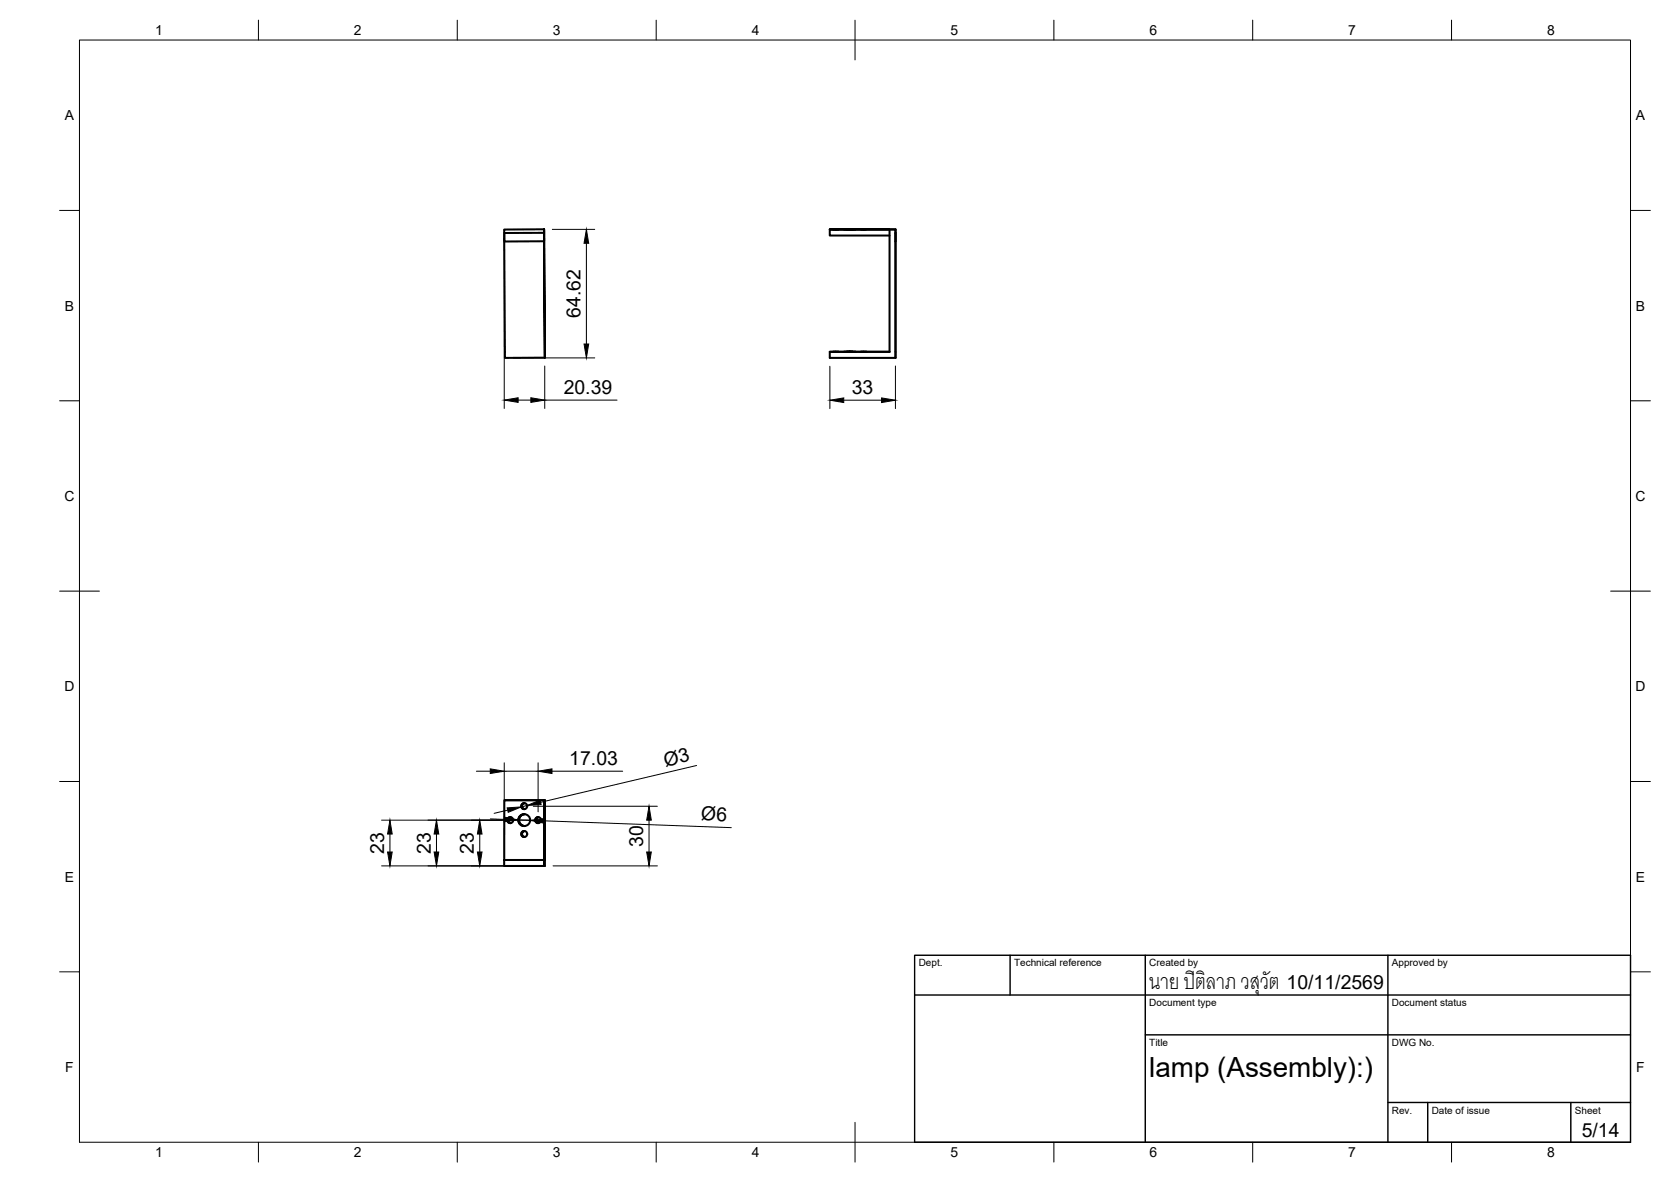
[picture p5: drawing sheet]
<svg xmlns="http://www.w3.org/2000/svg" width="420mm" height="297mm" viewBox="0 0 420 297" stroke-linecap="round" stroke-linejoin="round" font-family="sans-serif">
<!-- layer: Visible -->
<g fill="none" stroke="#000" stroke-width=".51">
<path d="M136.8 57.6v3zM136.8 58.5l-10 .1v2.1l10-.1M136.8 57.6l.2 32.3zM136.8 57.6l-10 .1 .2 32.2h10M208.6 57.6l15.1 .1zM208.6 57.7v1.5h15.1M209.4 57.6l1.5 .1zM212.2 57.6l3 .1zM212.9 57.7h1.5zM212.9 57.6h1.5zM216.4 57.6l1.5 .1zM225.2 57.7v32.2h-16.6v-1.5h15.1"/>
<path d="M225.2 57.6l-1.5 .1M208.6 88.4h15.1v-30.8h1.5v32.3M209.4 88.4h1.5zM212.2 88.4h3zM212.9 88.4h1.5zM216.4 88.4h1.5zM126.8 216.1v1.5h10M126.8 216.1h10M126.8 216.1h10.2M127 201.1h10M128.3 205.3a.75 .75 0 0 0-.7 .8 .75 .75 0 0 0 .7 .7M128.4 206.8a.75 .75 0 0 1-.7-.7 .75 .75 0 0 1 .7-.7 .75 .75 0 0 0-.7 .7 .75 .75 0 0 0 .7 .7"/>
<path d="M131.8 208.8a.75 .75 0 0 0-.7 .8 .75 .75 0 0 0 .7 .7M131.8 201.8a.75 .75 0 0 0-.7 .8 .75 .75 0 0 0 .7 .7M131.8 204.6a1.49 1.49 0 0 0-1.5 1.5 1.49 1.49 0 0 0 1.5 1.5M131.9 201.8a.75 .75 0 0 0-.7 .8 .75 .75 0 0 0 .7 .7M131.9 208.8a.75 .75 0 0 0-.7 .8 .75 .75 0 0 0 .7 .7M131.9 204.6a1.49 1.49 0 0 0-1.4 1.5 1.49 1.49 0 0 0 1.4 1.5M135.3 205.3a.75 .75 0 0 0-.7 .8 .75 .75 0 0 0 .7 .7M135.4 206.8a.75 .75 0 0 1-.7-.7 .75 .75 0 0 1 .7-.7 .75 .75 0 0 0-.7 .7 .75 .75 0 0 0 .7 .7M136.8 201.1v16.5zM136.8 201.1h-10v15M137 201.1v16.5h-.2v-1.5h.2z"/>
<circle cx="128.3" cy="206.1" r=".75"/>
<circle cx="131.8" cy="206.1" r="1.49"/>
<circle cx="131.8" cy="202.6" r=".75"/>
<circle cx="131.8" cy="209.6" r=".75"/>
<circle cx="135.3" cy="206.1" r=".75"/>
</g>
<g fill="#000">
<circle cx="127" cy="201.1" r=".25"/>
<circle cx="136.8" cy="217.6" r=".25"/>
</g>
<!-- layer: BORDER -->
<g fill="none" stroke="#000" stroke-width=".25">
<path d="M20 10.1h390v276.9h-390zM65 5.1v5M115 5.1v5M165 5.1v5M215 5.1v10M265 5.1v5M315 5.1v5M365 5.1v5M15 52.9h5M410 52.9h5M15 100.7h5M410 100.7h5"/>
<path d="M15 148.6h10M405 148.6h10M15 196.4h5M410 196.4h5M15 244.2h5M410 244.2h5M65 287v5M115 287v5M165 287v5M215 282.1v9.9M265 287v5M315 287v5"/>
<path d="M365 287v5"/>
</g>
<!-- layer: TITLEBLOCK -->
<path d="M230 240.1h180v46.9h-180zM230 250h180M254 240.1v9.9M288 240.1v46.9M349 240.1v46.9M288 260.1h122M349 277.1h61M359 277.1v9.9M395 277.1v9.9" fill="none" stroke="#000" stroke-width=".36"/>
<!-- layer: FD_Dimensions -->
<g fill="none" stroke="#000" stroke-width=".25">
<path d="M126.8 59.8v42.8M138.9 57.6h10.6M147.4 61.1v25.4M129.1 89.9h20.4M137 92v10.6M208.7 92v10.7M225.1 92v10.7M130.3 100.5h3.2M137 100.5h18.2M212.2 100.6h9.5M119.8 193.8h3.5M126.8 191.7v23.8"/>
<path d="M126.8 193.8h8.5M135.3 191.7v12.3M138.8 193.8h17.8M175.2 192.4l-39.3 9.2M95.9 217.6h38.8M95.9 206.1h37.3M98 209.6v4.5M109.7 209.6v4.5M120.6 209.6v4.5M123.3 205.8l3.5 .1M127.7 203.6l-3.5 .8M130.3 206l3 .1"/>
<path d="M132.5 202.4l-1.4 .4M134.1 202.6h31.2M136.8 206.3l47.1 1.7M139.1 217.6h26.2M163.2 206.1v8"/>
</g>
<g fill="#000" stroke="#000" stroke-width=".25">
<path d="M147.4 57.6l.6 3.5h-1.1zM126.8 100.5l3.5-.5v1.1zM133.5 100l3.5 .5-3.5 .6zM146.9 86.5h1.1l-.6 3.4zM208.7 100.6l3.5-.6v1.2zM221.7 100l3.4 .6-3.4 .6zM123.3 193.2l3.5 .6-3.5 .6zM135.3 193.8l3.5-.6v1.2zM97.5 214.1h1.1l-.6 3.5zM98 206.1l.6 3.5h-1.1zM109.2 214.1h1.1l-.6 3.5zM109.7 206.1l.6 3.5h-1.1z"/>
<path d="M120 214.1h1.2l-.6 3.5zM120.6 206.1l.6 3.5h-1.2zM126.8 205.3l3.5 .7-3.5 .5zM127.5 203l3.6-.2-3.3 1.3zM132.5 202.4l3.3-1.3 .3 1.1zM133.3 206.1l3.5-.4v1.2zM162.6 214.1h1.2l-.6 3.5zM163.2 202.6l.6 3.5h-1.2z"/>
</g>
<text font-size="7.5" x="289" y="248.5">นาย ปิติลาภ วสุวัต</text>
<text font-size="7" x="289" y="270.6">lamp (Assembly):)</text>
<g font-size="4.9">
<text x="146" y="79.9" transform="rotate(-90 146 79.9)">64.62</text>
<text x="141.7" y="99.1">20.39</text>
<text x="214.2" y="99.1">33</text>
<text x="143.2" y="192.3">17.03</text>
<text x="167.3" y="192.6" transform="rotate(-13 167.3 192.6)">Ø3</text>
<text x="176.2" y="206.2" transform="rotate(2 176.2 206.2)">Ø6</text>
<text x="96.6" y="214.5" transform="rotate(-90 96.6 214.5)">23</text>
<text x="108.3" y="214.5" transform="rotate(-90 108.3 214.5)">23</text>
<text x="119.2" y="214.5" transform="rotate(-90 119.2 214.5)">23</text>
<text x="161.7" y="212.8" transform="rotate(-90 161.7 212.8)">30</text>
<text x="323.5" y="248.5">10/11/2569</text>
<text x="397.7" y="285.7">5/14</text>
</g>
<g font-size="3.5">
<text x="39" y="8.8">1</text>
<text x="89" y="8.8">2</text>
<text x="139" y="8.8">3</text>
<text x="189" y="8.8">4</text>
<text x="239" y="8.8">5</text>
<text x="289" y="8.8">6</text>
<text x="339" y="8.8">7</text>
<text x="389" y="8.8">8</text>
<text x="16.3" y="30.2">A</text>
<text x="411.3" y="30.2">A</text>
<text x="16.3" y="78">B</text>
<text x="411.3" y="78">B</text>
<text x="16.2" y="125.9">C</text>
<text x="411.2" y="125.9">C</text>
<text x="16.2" y="173.7">D</text>
<text x="411.2" y="173.7">D</text>
<text x="16.3" y="221.6">E</text>
<text x="411.3" y="221.6">E</text>
<text x="16.4" y="269.4">F</text>
<text x="411.4" y="269.4">F</text>
<text x="39" y="290.8">1</text>
<text x="89" y="290.8">2</text>
<text x="139" y="290.8">3</text>
<text x="189" y="290.8">4</text>
<text x="239" y="290.8">5</text>
<text x="289" y="290.8">6</text>
<text x="339" y="290.8">7</text>
<text x="389" y="290.8">8</text>
</g>
<g font-size="2.5">
<text x="231" y="242.9">Dept.</text>
<text x="255" y="242.9">Technical reference</text>
<text x="289" y="242.9">Created by</text>
<text x="350" y="242.9">Approved by</text>
<text x="289" y="252.8">Document type</text>
<text x="350" y="252.8">Document status</text>
<text x="289" y="262.9">Title</text>
<text x="350" y="262.9">DWG No.</text>
<text x="350" y="279.9">Rev.</text>
<text x="360" y="279.9">Date of issue</text>
<text x="396" y="279.9">Sheet</text>
</g>
</svg>
